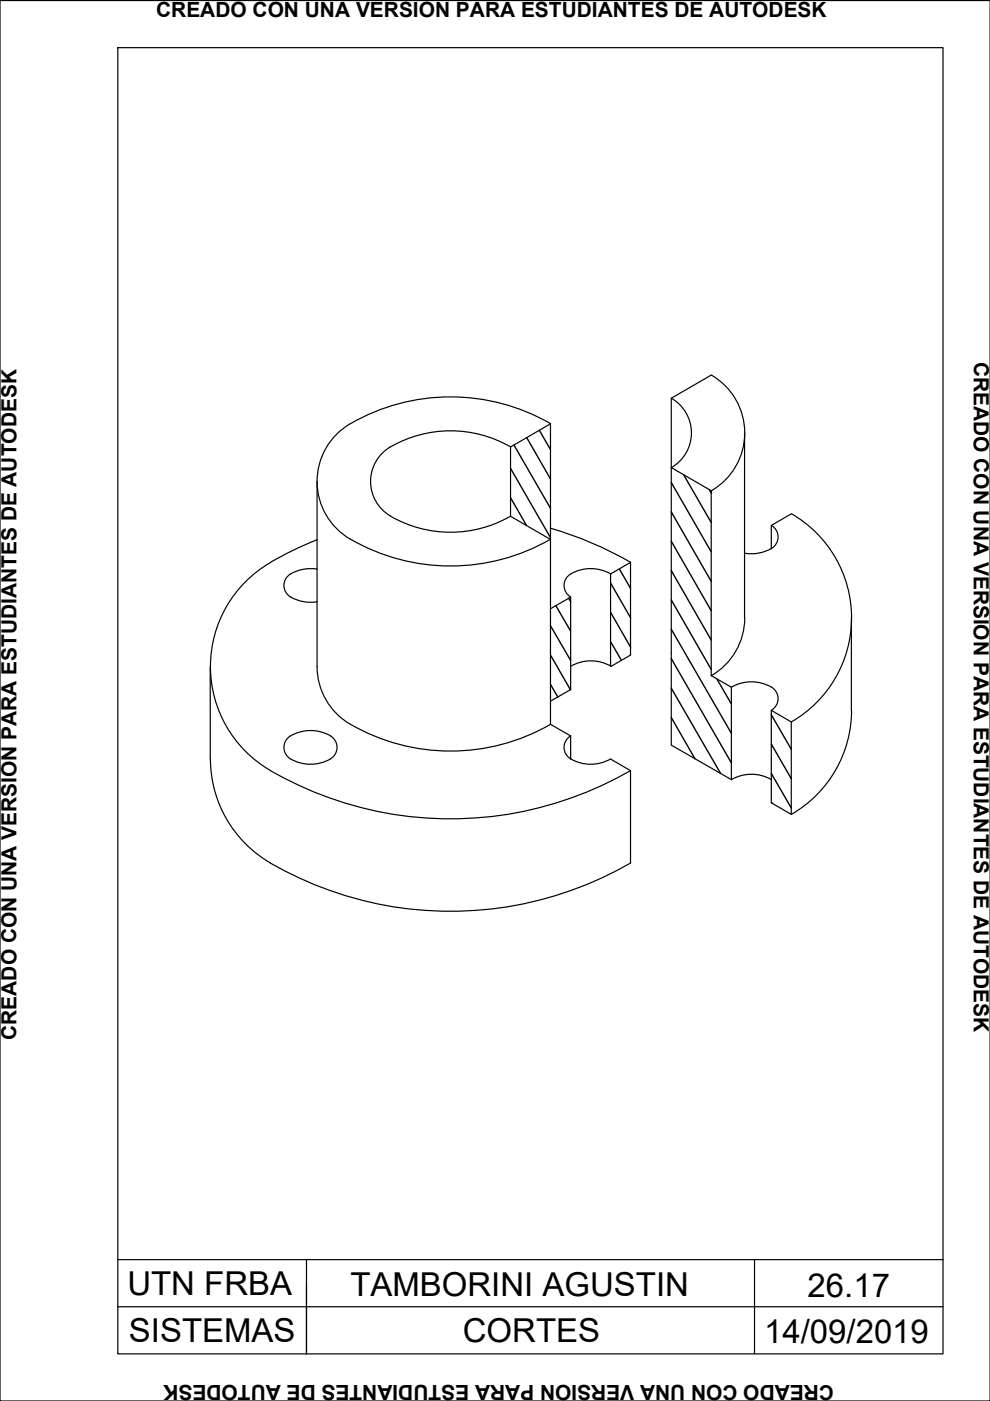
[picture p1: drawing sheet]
<svg xmlns="http://www.w3.org/2000/svg" width="210mm" height="297mm" viewBox="0 0 210 297" stroke-linecap="round" stroke-linejoin="round" font-family="sans-serif">
<!-- layer: 0 -->
<g fill="none" stroke="#000" stroke-width=".25">
<path d="M74.3 89.8a14.2 14.2 0 0 0-7 13.4 14.2 14.2 0 0 0 8.9 12.1 42.4 42.4 0 0 0 40.5-1M74.3 89.8a42.4 42.4 0 0 1 42.4 0M82.8 94.8a25.5 25.5 0 0 1 25.5 0M82.8 94.7a8.5 8.5 0 0 0 0 14.7M108.2 94.8v14.7M116.7 89.9v63.7M116.7 89.9l-8.5 4.9M142.3 84.4l8.5-4.9a14.2 14.2 0 0 1 0 24.5v39.2l4.3 2.5v19.6l-12.8-7.3zM142.3 99.1l8.5 4.9M142.4 84.4a8.5 8.5 0 0 1 0 14.7M157.9 91.8v39.2M57.4 119.3a25.5 25.5 0 0 0 0 44.1"/>
<path d="M67.2 102.1v39.2a14.4 14.4 0 0 0 9 13.3 42.4 42.4 0 0 0 40.5-1M67.2 114.4l-5 2.3-4.9 2.5M82.8 109.4a25.5 25.5 0 0 0 25.5 0M108.2 109.5l8.5 4.9M116.7 112a76.4 76.4 0 0 1 17 7.2M163.6 111.4a2.87 2.87 0 0 1 1.4 2.8 2.87 2.87 0 0 1-2.1 2.4l-1.4 .5-1.4 .3-2.2-.1M167.8 109l-4.3 2.4v5M167.8 108.9a25.5 25.5 0 0 1 0 44.1M67.3 120.7a7.8 7.8 0 0 0-6.4 1.6 2.88 2.88 0 0 0 1.4 4.6l1.3 .5 1.5 .3 2.2-.1M116.7 129.1l4.3-2.5v19.6l-4.3 2.5M129.5 121.7a8.1 8.1 0 0 0-9.3 .6 2.82 2.82 0 0 0 .8 4.3M157.9 131a14.2 14.2 0 0 1-7.1 12.2"/>
<path d="M180.5 131v19.6M44.6 141.3v19.6M61.6 156a2.82 2.82 0 0 0 0 4.9M61.6 156a8.5 8.5 0 0 1 8.5 0M70.1 156a2.82 2.82 0 0 1 0 4.9M116.7 153.6l4.3 2.4v4.9a8.5 8.5 0 0 0 8.5 0M121 156a2.82 2.82 0 0 0 0 4.9M121 141.2a8.5 8.5 0 0 1 8.5 0M129.5 141.3l4.2-2.4v-19.7l-4.2 2.5v19.6M155.1 145.7a8.1 8.1 0 0 1 9.2 .6 2.82 2.82 0 0 1-.7 4.3M163.5 150.6l4.3 2.5v19.6l-4.3-2.5zM180.6 150.6a25.5 25.5 0 0 1-12.8 22"/>
<path d="M44.6 160.9a25.5 25.5 0 0 0 12.8 22.1M57.3 163.4a76.4 76.4 0 0 0 76.4 0M61.6 160.9a8.5 8.5 0 0 0 8.5 0M129.5 160.9l4.2 2.5M133.7 163.4v19.6a76.4 76.4 0 0 1-76.4 0M155.1 165.3a8.5 8.5 0 0 1 8.5 0"/>
</g>
<!-- layer: No Visibles -->
<g fill="none" stroke="#000" stroke-width=".3">
<path d="M108.2 99.3l8.5 14.7M109 94.3l7.7 13.5M111.7 92.8l5 8.7M114.3 91.2l2.4 4.1M108.2 105.5l3.4 5.9M142.3 114.8l8.5 14.7M142.3 108.5l8.5 14.8M142.3 102.3l8.5 14.7M144.9 100.7l5.9 10.1M150.4 103.8l.4 .7M116.7 138.9l4.2 7.3M116.7 132.7l4.3 7.3"/>
<path d="M117.9 128.4l3.1 5.4M120.6 126.9l.4 .7M129.5 136l2.2 4M129.5 129.8l4.2 7.4M129.5 123.6l4.2 7.4M131.3 120.6l2.4 4.1M142.3 139.6l12.8 22.1M142.3 133.4l12.8 22.1M142.3 127.2l8.5 14.7M142.3 121l8.5 14.7M116.7 145.1l1.6 2.7M142.3 152.1l5.1 8.8"/>
<path d="M142.3 145.9l10.5 18.1M152 143.9l3.1 5.4M163.5 157.8l4.3 7.3M163.5 151.5l4.3 7.4M163.5 170.2h.1M163.5 164l4.3 7.3"/>
</g>
<!-- layer: Rotulo -->
<path d="M0 .1h209.9v296.9h-209.9zM25 10.1h174.9v276.9h-174.9zM25 267.1h174.9M25 277.1h174.9M65 267.1v19.9v-14.6M160 267.1v19.9" fill="none" stroke="#000" stroke-width=".25"/>
<g font-size="7">
<text x="27" y="274.6">UTN FRBA</text>
<text x="74.3" y="274.9">TAMBORINI AGUSTIN</text>
<text x="171.2" y="274.9">26.17</text>
<text x="27.3" y="284.5">SISTEMAS</text>
<text x="98.1" y="284.5">CORTES</text>
<text x="162" y="284.8">14/09/2019</text>
</g>
<g font-size="4.4">
<text x="33.1" y="3.6">CREADO CON UNA VERSIÓN PARA ESTUDIANTES DE AUTODESK</text>
<text x="206.5" y="76.7" transform="rotate(90 206.5 76.7)">CREADO CON UNA VERSIÓN PARA ESTUDIANTES DE AUTODESK</text>
<text x="3.5" y="220.5" transform="rotate(-90 3.5 220.5)">CREADO CON UNA VERSIÓN PARA ESTUDIANTES DE AUTODESK</text>
<text x="176.8" y="293.6" transform="rotate(-180 176.8 293.6)">CREADO CON UNA VERSIÓN PARA ESTUDIANTES DE AUTODESK</text>
</g>
</svg>
